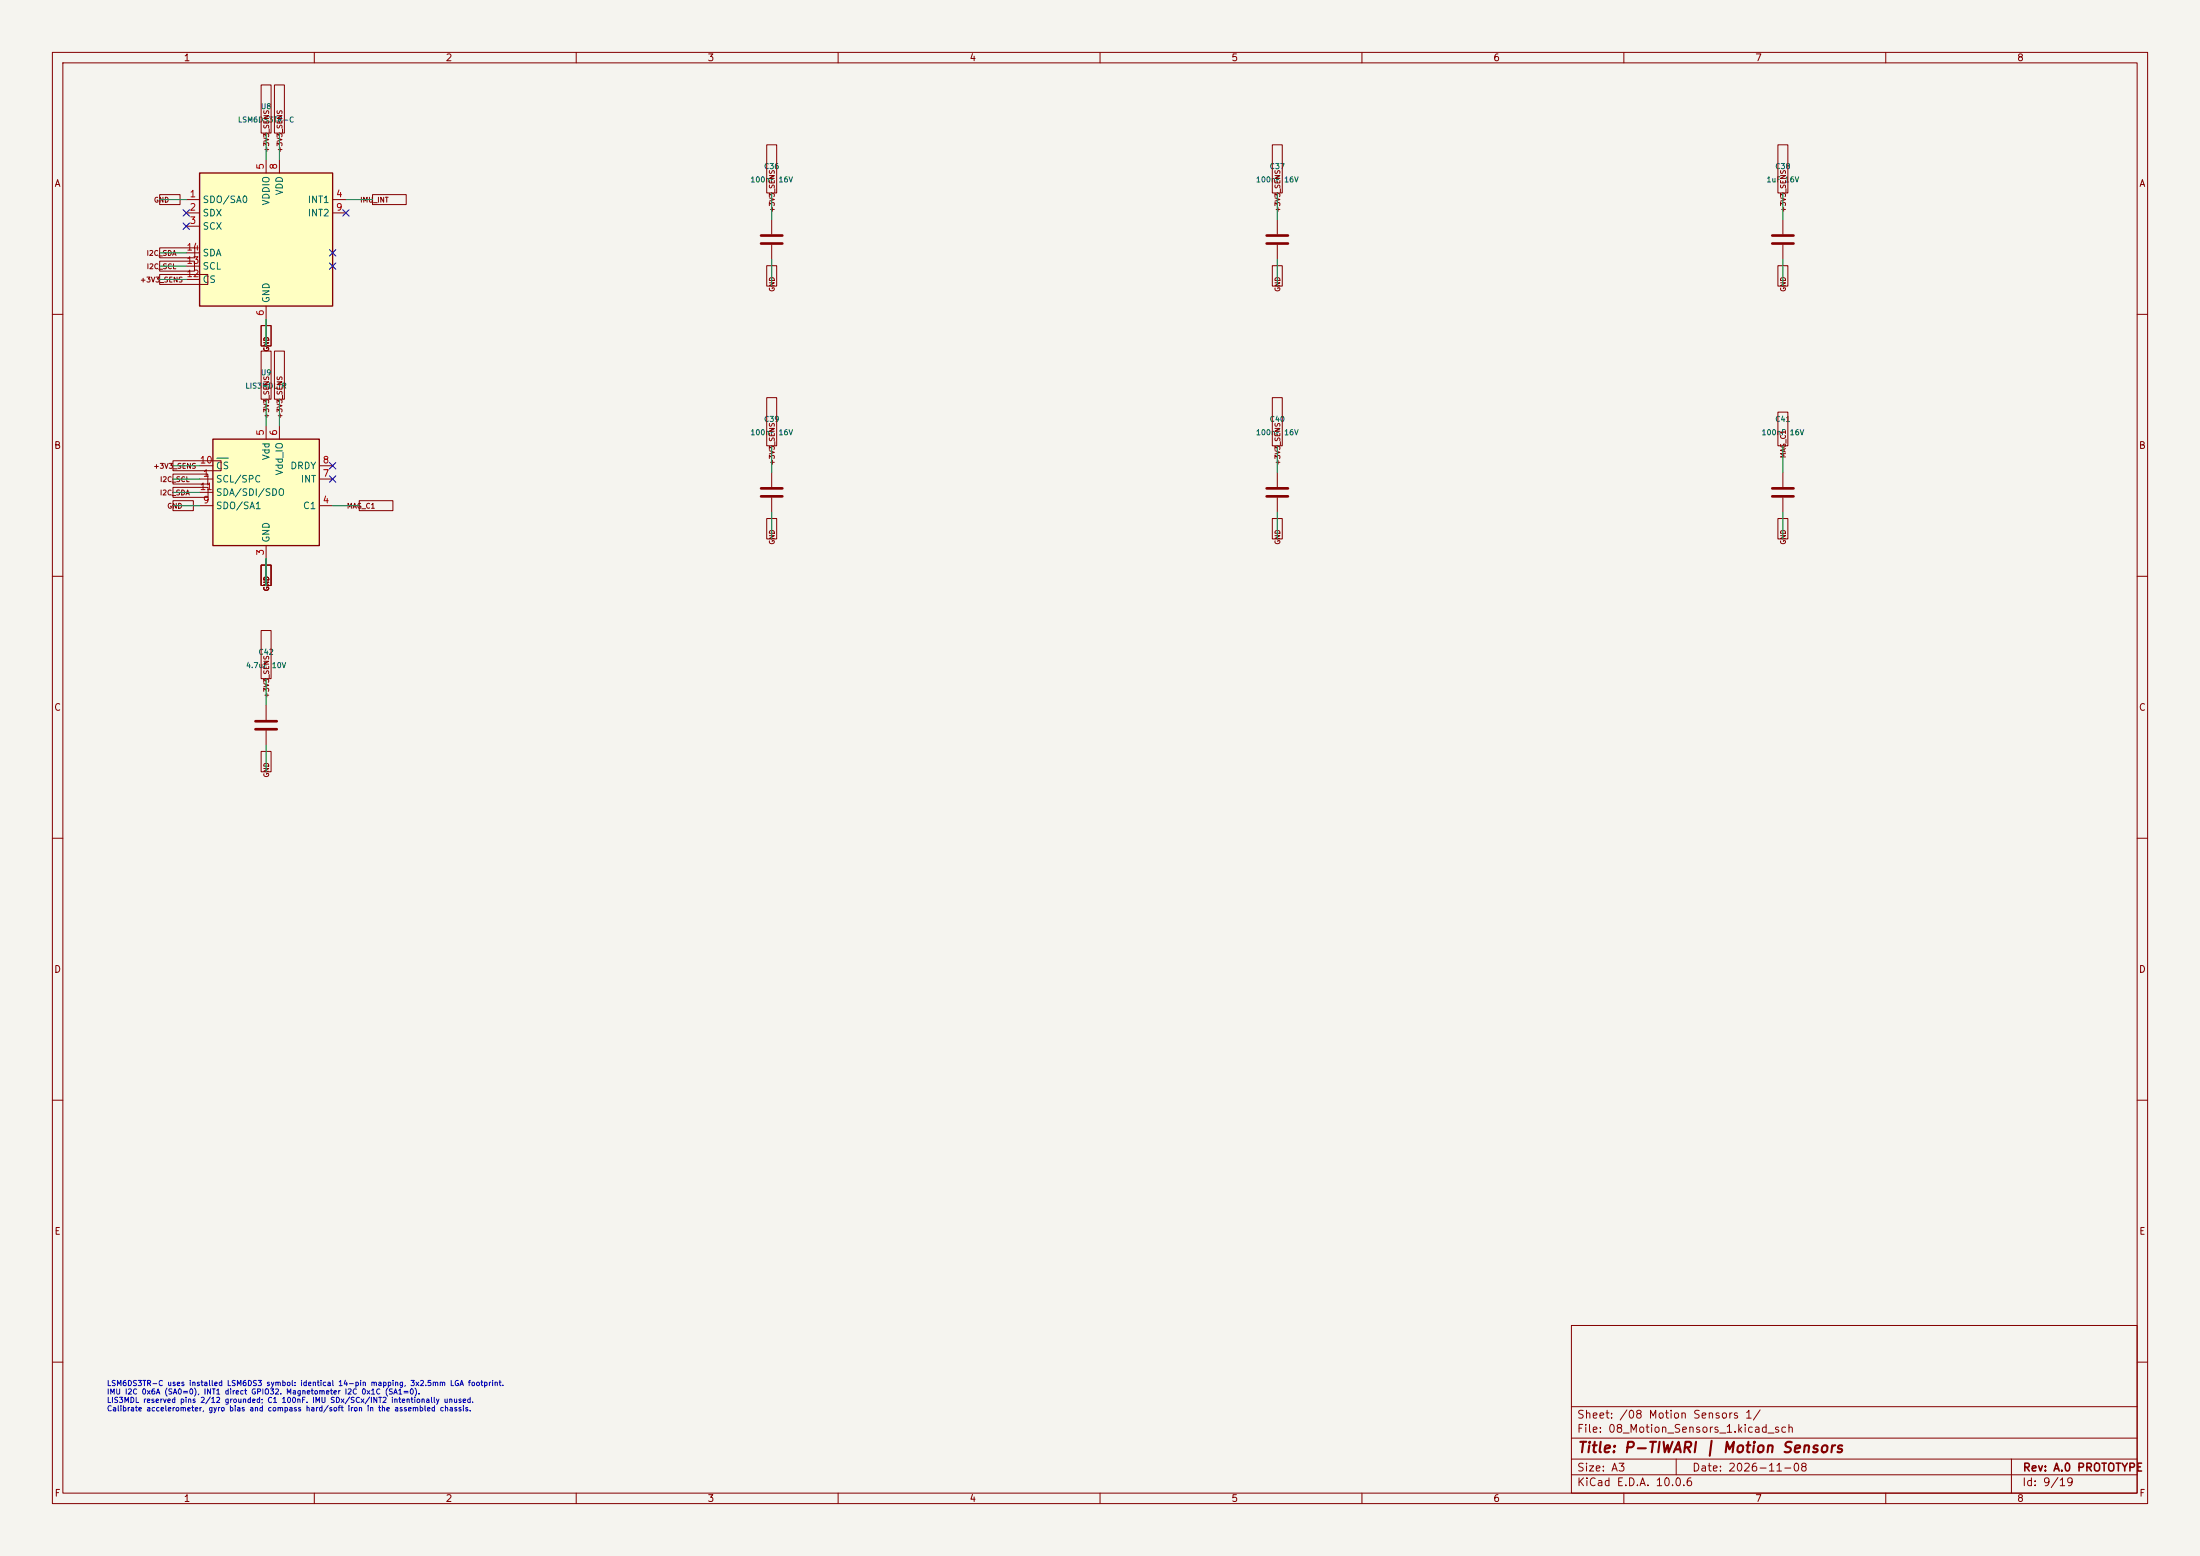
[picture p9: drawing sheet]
(kicad_sch (version 20250114) (generator "eeschema") (paper "A3") (title_block (title "P-TIWARI | Motion Sensors") (rev "A.0 PROTOTYPE") (date "2026-11-08")) (lib_symbols (symbol "Sensor_Motion:LSM6DS3" (exclude_from_sim no) (in_bom yes) (on_board yes) (in_pos_files yes) (duplicate_pin_numbers_are_jumpers no) (property "Reference" "U" (at -11.43 15.24 0) (show_name no) (do_not_autoplace no) (effects (font (size 1.27 1.27)) (justify left))) (property "Value" "LSM6DS3" (at -11.43 12.7 0) (show_name no) (do_not_autoplace no) (effects (font (size 1.27 1.27)) (justify left bottom))) (property "Footprint" "Package_LGA:LGA-14_3x2.5mm_P0.5mm_LayoutBorder3x4y" (at -10.16 -17.78 0) (show_name no) (do_not_autoplace no) (hide yes) (effects (font (size 1.27 1.27)) (justify left))) (property "Datasheet" "https://www.st.com/resource/en/datasheet/lsm6ds3tr-c.pdf" (at 2.54 -16.51 0) (show_name no) (do_not_autoplace no) (hide yes) (effects (font (size 1.27 1.27)))) (property "Description" "I2C/SPI, iNEMO inertial module: always-on 3D accelerometer and 3D gyroscope" (at 0 0 0) (show_name no) (do_not_autoplace no) (hide yes) (effects (font (size 1.27 1.27)))) (property "ki_keywords" "Accelerometer Gyroscope MEMS" (at 0 0 0) (show_name no) (do_not_autoplace no) (hide yes) (effects (font (size 1.27 1.27)))) (property "ki_fp_filters" "LGA*3x2.5mm*P0.5mm*LayoutBorder3x4y*" (at 0 0 0) (show_name no) (do_not_autoplace no) (hide yes) (effects (font (size 1.27 1.27)))) (symbol "LSM6DS3_0_1" (rectangle (start -12.7 12.7) (end 12.7 -12.7) (stroke (width 0.254) (type default)) (fill (type background)))) (symbol "LSM6DS3_1_1" (pin bidirectional line (at -15.24 7.62 0) (length 2.54) (name "SDO/SA0" (effects (font (size 1.27 1.27)))) (number "1" (effects (font (size 1.27 1.27))))) (pin bidirectional line (at -15.24 5.08 0) (length 2.54) (name "SDX" (effects (font (size 1.27 1.27)))) (number "2" (effects (font (size 1.27 1.27))))) (pin input line (at -15.24 2.54 0) (length 2.54) (name "SCX" (effects (font (size 1.27 1.27)))) (number "3" (effects (font (size 1.27 1.27))))) (pin output line (at 15.24 7.62 180) (length 2.54) (name "INT1" (effects (font (size 1.27 1.27)))) (number "4" (effects (font (size 1.27 1.27))))) (pin power_in line (at 0 15.24 270) (length 2.54) (name "VDDIO" (effects (font (size 1.27 1.27)))) (number "5" (effects (font (size 1.27 1.27))))) (pin power_in line (at 0 -15.24 90) (length 2.54) (name "GND" (effects (font (size 1.27 1.27)))) (number "6" (effects (font (size 1.27 1.27))))) (pin passive line (at 0 -15.24 90) (length 2.54) (hide yes) (name "GND" (effects (font (size 1.27 1.27)))) (number "7" (effects (font (size 1.27 1.27))))) (pin power_in line (at 2.54 15.24 270) (length 2.54) (name "VDD" (effects (font (size 1.27 1.27)))) (number "8" (effects (font (size 1.27 1.27))))) (pin output line (at 15.24 5.08 180) (length 2.54) (name "INT2" (effects (font (size 1.27 1.27)))) (number "9" (effects (font (size 1.27 1.27))))) (pin no_connect line (at 12.7 -5.08 180) (length 3.81) (hide yes) (name "NC" (effects (font (size 1.27 1.27)))) (number "10" (effects (font (size 1.27 1.27))))) (pin no_connect line (at 12.7 -2.54 180) (length 3.81) (hide yes) (name "NC" (effects (font (size 1.27 1.27)))) (number "11" (effects (font (size 1.27 1.27))))) (pin input line (at -15.24 -7.62 0) (length 2.54) (name "CS" (effects (font (size 1.27 1.27)))) (number "12" (effects (font (size 1.27 1.27))))) (pin input line (at -15.24 -5.08 0) (length 2.54) (name "SCL" (effects (font (size 1.27 1.27)))) (number "13" (effects (font (size 1.27 1.27))))) (pin bidirectional line (at -15.24 -2.54 0) (length 2.54) (name "SDA" (effects (font (size 1.27 1.27)))) (number "14" (effects (font (size 1.27 1.27)))))) (embedded_fonts no)) (symbol "Device:C" (pin_numbers (hide yes)) (pin_names (offset 0.254)) (exclude_from_sim no) (in_bom yes) (on_board yes) (in_pos_files yes) (duplicate_pin_numbers_are_jumpers no) (property "Reference" "C" (at 0.635 2.54 0) (show_name no) (do_not_autoplace no) (effects (font (size 1.27 1.27)) (justify left))) (property "Value" "C" (at 0.635 -2.54 0) (show_name no) (do_not_autoplace no) (effects (font (size 1.27 1.27)) (justify left))) (property "Footprint" "" (at 0.9652 -3.81 0) (show_name no) (do_not_autoplace no) (hide yes) (effects (font (size 1.27 1.27)))) (property "Datasheet" "" (at 0 0 0) (show_name no) (do_not_autoplace no) (hide yes) (effects (font (size 1.27 1.27)))) (property "Description" "Unpolarized capacitor" (at 0 0 0) (show_name no) (do_not_autoplace no) (hide yes) (effects (font (size 1.27 1.27)))) (property "ki_keywords" "cap capacitor" (at 0 0 0) (show_name no) (do_not_autoplace no) (hide yes) (effects (font (size 1.27 1.27)))) (property "ki_fp_filters" "C_*" (at 0 0 0) (show_name no) (do_not_autoplace no) (hide yes) (effects (font (size 1.27 1.27)))) (symbol "C_0_1" (polyline (pts (xy -2.032 0.762) (xy 2.032 0.762)) (stroke (width 0.508) (type default)) (fill (type none))) (polyline (pts (xy -2.032 -0.762) (xy 2.032 -0.762)) (stroke (width 0.508) (type default)) (fill (type none)))) (symbol "C_1_1" (pin passive line (at 0 3.81 270) (length 2.794) (name "" (effects (font (size 1.27 1.27)))) (number "1" (effects (font (size 1.27 1.27))))) (pin passive line (at 0 -3.81 90) (length 2.794) (name "" (effects (font (size 1.27 1.27)))) (number "2" (effects (font (size 1.27 1.27)))))) (embedded_fonts no)) (symbol "Sensor_Magnetic:LIS3MDL" (exclude_from_sim no) (in_bom yes) (on_board yes) (in_pos_files yes) (duplicate_pin_numbers_are_jumpers no) (property "Reference" "U" (at -8.89 11.43 0) (show_name no) (do_not_autoplace no) (effects (font (size 1.27 1.27)))) (property "Value" "LIS3MDL" (at 7.62 11.43 0) (show_name no) (do_not_autoplace no) (effects (font (size 1.27 1.27)))) (property "Footprint" "Package_LGA:LGA-12_2x2mm_P0.5mm" (at 30.48 -7.62 0) (show_name no) (do_not_autoplace no) (hide yes) (effects (font (size 1.27 1.27)))) (property "Datasheet" "https://www.st.com/resource/en/datasheet/lis3mdl.pdf" (at 38.1 -10.16 0) (show_name no) (do_not_autoplace no) (hide yes) (effects (font (size 1.27 1.27)))) (property "Description" "Ultra-low-power, 3-axis digital output magnetometer, LGA-12" (at 0 0 0) (show_name no) (do_not_autoplace no) (hide yes) (effects (font (size 1.27 1.27)))) (property "ki_keywords" "digital magnetometer" (at 0 0 0) (show_name no) (do_not_autoplace no) (hide yes) (effects (font (size 1.27 1.27)))) (property "ki_fp_filters" "LGA*2x2mm*P0.5mm*" (at 0 0 0) (show_name no) (do_not_autoplace no) (hide yes) (effects (font (size 1.27 1.27)))) (symbol "LIS3MDL_0_1" (rectangle (start -10.16 10.16) (end 10.16 -10.16) (stroke (width 0.254) (type default)) (fill (type background)))) (symbol "LIS3MDL_1_1" (pin input line (at -12.7 2.54 0) (length 2.54) (name "SCL/SPC" (effects (font (size 1.27 1.27)))) (number "1" (effects (font (size 1.27 1.27))))) (pin passive line (at 0 -12.7 90) (length 2.54) (hide yes) (name "GND" (effects (font (size 1.27 1.27)))) (number "2" (effects (font (size 1.27 1.27))))) (pin power_in line (at 0 -12.7 90) (length 2.54) (name "GND" (effects (font (size 1.27 1.27)))) (number "3" (effects (font (size 1.27 1.27))))) (pin power_out line (at 12.7 -2.54 180) (length 2.54) (name "C1" (effects (font (size 1.27 1.27)))) (number "4" (effects (font (size 1.27 1.27))))) (pin power_in line (at 0 12.7 270) (length 2.54) (name "Vdd" (effects (font (size 1.27 1.27)))) (number "5" (effects (font (size 1.27 1.27))))) (pin power_in line (at 2.54 12.7 270) (length 2.54) (name "Vdd_IO" (effects (font (size 1.27 1.27)))) (number "6" (effects (font (size 1.27 1.27))))) (pin output line (at 12.7 2.54 180) (length 2.54) (name "INT" (effects (font (size 1.27 1.27)))) (number "7" (effects (font (size 1.27 1.27))))) (pin output line (at 12.7 5.08 180) (length 2.54) (name "DRDY" (effects (font (size 1.27 1.27)))) (number "8" (effects (font (size 1.27 1.27))))) (pin bidirectional line (at -12.7 -2.54 0) (length 2.54) (name "SDO/SA1" (effects (font (size 1.27 1.27)))) (number "9" (effects (font (size 1.27 1.27))))) (pin input line (at -12.7 5.08 0) (length 2.54) (name "~{CS}" (effects (font (size 1.27 1.27)))) (number "10" (effects (font (size 1.27 1.27))))) (pin bidirectional line (at -12.7 0 0) (length 2.54) (name "SDA/SDI/SDO" (effects (font (size 1.27 1.27)))) (number "11" (effects (font (size 1.27 1.27))))) (pin passive line (at 0 -12.7 90) (length 2.54) (hide yes) (name "GND" (effects (font (size 1.27 1.27)))) (number "12" (effects (font (size 1.27 1.27)))))) (embedded_fonts no))) (wire (pts (xy 35.56 38.1) (xy 30.48 38.1)) (stroke (width 0) (type default))) (global_label "GND" (shape passive) (at 30.48 38.1 0.0) (fields_autoplaced yes) (effects (font (size 0.95 0.95)))) (no_connect (at 35.56 40.64)) (no_connect (at 35.56 43.18)) (wire (pts (xy 66.04 38.1) (xy 71.12 38.1)) (stroke (width 0) (type default))) (global_label "IMU_INT" (shape passive) (at 71.12 38.1 180.0) (fields_autoplaced yes) (effects (font (size 0.95 0.95)))) (wire (pts (xy 50.8 30.48) (xy 50.8 25.4)) (stroke (width 0) (type default))) (global_label "+3V3_SENS" (shape passive) (at 50.8 25.4 270.0) (fields_autoplaced yes) (effects (font (size 0.95 0.95)))) (wire (pts (xy 50.8 60.96) (xy 50.8 66.04)) (stroke (width 0) (type default))) (global_label "GND" (shape passive) (at 50.8 66.04 90.0) (fields_autoplaced yes) (effects (font (size 0.95 0.95)))) (wire (pts (xy 50.8 60.96) (xy 50.8 66.04)) (stroke (width 0) (type default))) (global_label "GND" (shape passive) (at 50.8 66.04 90.0) (fields_autoplaced yes) (effects (font (size 0.95 0.95)))) (wire (pts (xy 53.34 30.48) (xy 53.34 25.4)) (stroke (width 0) (type default))) (global_label "+3V3_SENS" (shape passive) (at 53.34 25.4 270.0) (fields_autoplaced yes) (effects (font (size 0.95 0.95)))) (no_connect (at 66.04 40.64)) (no_connect (at 63.5 50.8)) (no_connect (at 63.5 48.26)) (wire (pts (xy 35.56 53.34) (xy 30.48 53.34)) (stroke (width 0) (type default))) (global_label "+3V3_SENS" (shape passive) (at 30.48 53.34 0.0) (fields_autoplaced yes) (effects (font (size 0.95 0.95)))) (wire (pts (xy 35.56 50.8) (xy 30.48 50.8)) (stroke (width 0) (type default))) (global_label "I2C_SCL" (shape passive) (at 30.48 50.8 0.0) (fields_autoplaced yes) (effects (font (size 0.95 0.95)))) (wire (pts (xy 35.56 48.26) (xy 30.48 48.26)) (stroke (width 0) (type default))) (global_label "I2C_SDA" (shape passive) (at 30.48 48.26 0.0) (fields_autoplaced yes) (effects (font (size 0.95 0.95)))) (symbol (lib_id "Sensor_Motion:LSM6DS3") (at 50.8 45.72 0) (unit 1) (in_bom yes) (on_board yes) (dnp no) (property "Reference" "U8" (at 50.8 20.319999999999997 0) (effects (font (size 1 1)))) (property "Value" "LSM6DS3TR-C" (at 50.8 22.859999999999996 0) (effects (font (size 1 1)))) (property "Footprint" "Package_LGA:LGA-14_3x2.5mm_P0.5mm_LayoutBorder3x4y" (at 50.8 45.72 0) (effects (font (size 1 1))) (hide yes)) (property "MPN" "LSM6DS3TR-C" (at 50.8 45.72 0) (effects (font (size 1 1))) (hide yes)) (property "Manufacturer" "STMicroelectronics" (at 50.8 45.72 0) (effects (font (size 1 1))) (hide yes)) (property "Datasheet" "https://www.st.com/resource/en/datasheet/lsm6ds3tr-c.pdf" (at 50.8 45.72 0) (effects (font (size 1 1))) (hide yes)) (pin "1") (pin "2") (pin "3") (pin "4") (pin "5") (pin "6") (pin "7") (pin "8") (pin "9") (pin "10") (pin "11") (pin "12") (pin "13") (pin "14")) (wire (pts (xy 147.32 41.91) (xy 147.32 36.83)) (stroke (width 0) (type default))) (global_label "+3V3_SENS" (shape passive) (at 147.32 36.83 270.0) (fields_autoplaced yes) (effects (font (size 0.95 0.95)))) (wire (pts (xy 147.32 49.53) (xy 147.32 54.61)) (stroke (width 0) (type default))) (global_label "GND" (shape passive) (at 147.32 54.61 90.0) (fields_autoplaced yes) (effects (font (size 0.95 0.95)))) (symbol (lib_id "Device:C") (at 147.32 45.72 0) (unit 1) (in_bom yes) (on_board yes) (dnp no) (property "Reference" "C36" (at 147.32 31.749999999999996 0) (effects (font (size 1 1)))) (property "Value" "100nF 16V" (at 147.32 34.29 0) (effects (font (size 1 1)))) (property "Footprint" "Capacitor_SMD:C_0603_1608Metric" (at 147.32 45.72 0) (effects (font (size 1 1))) (hide yes)) (property "MPN" "GRM188R71C104KA01D" (at 147.32 45.72 0) (effects (font (size 1 1))) (hide yes)) (property "Manufacturer" "Murata" (at 147.32 45.72 0) (effects (font (size 1 1))) (hide yes)) (property "Datasheet" "" (at 147.32 45.72 0) (effects (font (size 1 1))) (hide yes)) (pin "1") (pin "2")) (wire (pts (xy 243.84 41.91) (xy 243.84 36.83)) (stroke (width 0) (type default))) (global_label "+3V3_SENS" (shape passive) (at 243.84 36.83 270.0) (fields_autoplaced yes) (effects (font (size 0.95 0.95)))) (wire (pts (xy 243.84 49.53) (xy 243.84 54.61)) (stroke (width 0) (type default))) (global_label "GND" (shape passive) (at 243.84 54.61 90.0) (fields_autoplaced yes) (effects (font (size 0.95 0.95)))) (symbol (lib_id "Device:C") (at 243.83999999999997 45.72 0) (unit 1) (in_bom yes) (on_board yes) (dnp no) (property "Reference" "C37" (at 243.83999999999997 31.749999999999996 0) (effects (font (size 1 1)))) (property "Value" "100nF 16V" (at 243.83999999999997 34.29 0) (effects (font (size 1 1)))) (property "Footprint" "Capacitor_SMD:C_0603_1608Metric" (at 243.83999999999997 45.72 0) (effects (font (size 1 1))) (hide yes)) (property "MPN" "GRM188R71C104KA01D" (at 243.83999999999997 45.72 0) (effects (font (size 1 1))) (hide yes)) (property "Manufacturer" "Murata" (at 243.83999999999997 45.72 0) (effects (font (size 1 1))) (hide yes)) (property "Datasheet" "" (at 243.83999999999997 45.72 0) (effects (font (size 1 1))) (hide yes)) (pin "1") (pin "2")) (wire (pts (xy 340.36 41.91) (xy 340.36 36.83)) (stroke (width 0) (type default))) (global_label "+3V3_SENS" (shape passive) (at 340.36 36.83 270.0) (fields_autoplaced yes) (effects (font (size 0.95 0.95)))) (wire (pts (xy 340.36 49.53) (xy 340.36 54.61)) (stroke (width 0) (type default))) (global_label "GND" (shape passive) (at 340.36 54.61 90.0) (fields_autoplaced yes) (effects (font (size 0.95 0.95)))) (symbol (lib_id "Device:C") (at 340.36 45.72 0) (unit 1) (in_bom yes) (on_board yes) (dnp no) (property "Reference" "C38" (at 340.36 31.749999999999996 0) (effects (font (size 1 1)))) (property "Value" "1uF 16V" (at 340.36 34.29 0) (effects (font (size 1 1)))) (property "Footprint" "Capacitor_SMD:C_0603_1608Metric" (at 340.36 45.72 0) (effects (font (size 1 1))) (hide yes)) (property "MPN" "GRM188R61C105KA12D" (at 340.36 45.72 0) (effects (font (size 1 1))) (hide yes)) (property "Manufacturer" "Murata" (at 340.36 45.72 0) (effects (font (size 1 1))) (hide yes)) (property "Datasheet" "" (at 340.36 45.72 0) (effects (font (size 1 1))) (hide yes)) (pin "1") (pin "2")) (wire (pts (xy 38.1 91.44) (xy 33.02 91.44)) (stroke (width 0) (type default))) (global_label "I2C_SCL" (shape passive) (at 33.02 91.44 0.0) (fields_autoplaced yes) (effects (font (size 0.95 0.95)))) (wire (pts (xy 50.8 106.68) (xy 50.8 111.76)) (stroke (width 0) (type default))) (global_label "GND" (shape passive) (at 50.8 111.76 90.0) (fields_autoplaced yes) (effects (font (size 0.95 0.95)))) (wire (pts (xy 50.8 106.68) (xy 50.8 111.76)) (stroke (width 0) (type default))) (global_label "GND" (shape passive) (at 50.8 111.76 90.0) (fields_autoplaced yes) (effects (font (size 0.95 0.95)))) (wire (pts (xy 63.5 96.52) (xy 68.58 96.52)) (stroke (width 0) (type default))) (global_label "MAG_C1" (shape passive) (at 68.58 96.52 180.0) (fields_autoplaced yes) (effects (font (size 0.95 0.95)))) (wire (pts (xy 50.8 81.28) (xy 50.8 76.2)) (stroke (width 0) (type default))) (global_label "+3V3_SENS" (shape passive) (at 50.8 76.2 270.0) (fields_autoplaced yes) (effects (font (size 0.95 0.95)))) (wire (pts (xy 53.34 81.28) (xy 53.34 76.2)) (stroke (width 0) (type default))) (global_label "+3V3_SENS" (shape passive) (at 53.34 76.2 270.0) (fields_autoplaced yes) (effects (font (size 0.95 0.95)))) (no_connect (at 63.5 91.44)) (no_connect (at 63.5 88.9)) (wire (pts (xy 38.1 96.52) (xy 33.02 96.52)) (stroke (width 0) (type default))) (global_label "GND" (shape passive) (at 33.02 96.52 0.0) (fields_autoplaced yes) (effects (font (size 0.95 0.95)))) (wire (pts (xy 38.1 88.9) (xy 33.02 88.9)) (stroke (width 0) (type default))) (global_label "+3V3_SENS" (shape passive) (at 33.02 88.9 0.0) (fields_autoplaced yes) (effects (font (size 0.95 0.95)))) (wire (pts (xy 38.1 93.98) (xy 33.02 93.98)) (stroke (width 0) (type default))) (global_label "I2C_SDA" (shape passive) (at 33.02 93.98 0.0) (fields_autoplaced yes) (effects (font (size 0.95 0.95)))) (wire (pts (xy 50.8 106.68) (xy 50.8 111.76)) (stroke (width 0) (type default))) (global_label "GND" (shape passive) (at 50.8 111.76 90.0) (fields_autoplaced yes) (effects (font (size 0.95 0.95)))) (symbol (lib_id "Sensor_Magnetic:LIS3MDL") (at 50.8 93.98 0) (unit 1) (in_bom yes) (on_board yes) (dnp no) (property "Reference" "U9" (at 50.8 71.12 0) (effects (font (size 1 1)))) (property "Value" "LIS3MDLTR" (at 50.8 73.66000000000001 0) (effects (font (size 1 1)))) (property "Footprint" "Package_LGA:LGA-12_2x2mm_P0.5mm" (at 50.8 93.98 0) (effects (font (size 1 1))) (hide yes)) (property "MPN" "LIS3MDLTR" (at 50.8 93.98 0) (effects (font (size 1 1))) (hide yes)) (property "Manufacturer" "STMicroelectronics" (at 50.8 93.98 0) (effects (font (size 1 1))) (hide yes)) (property "Datasheet" "https://www.st.com/resource/en/datasheet/lis3mdl.pdf" (at 50.8 93.98 0) (effects (font (size 1 1))) (hide yes)) (pin "1") (pin "2") (pin "3") (pin "4") (pin "5") (pin "6") (pin "7") (pin "8") (pin "9") (pin "10") (pin "11") (pin "12")) (wire (pts (xy 147.32 90.17) (xy 147.32 85.09)) (stroke (width 0) (type default))) (global_label "+3V3_SENS" (shape passive) (at 147.32 85.09 270.0) (fields_autoplaced yes) (effects (font (size 0.95 0.95)))) (wire (pts (xy 147.32 97.79) (xy 147.32 102.87)) (stroke (width 0) (type default))) (global_label "GND" (shape passive) (at 147.32 102.87 90.0) (fields_autoplaced yes) (effects (font (size 0.95 0.95)))) (symbol (lib_id "Device:C") (at 147.32 93.98 0) (unit 1) (in_bom yes) (on_board yes) (dnp no) (property "Reference" "C39" (at 147.32 80.01 0) (effects (font (size 1 1)))) (property "Value" "100nF 16V" (at 147.32 82.55000000000001 0) (effects (font (size 1 1)))) (property "Footprint" "Capacitor_SMD:C_0603_1608Metric" (at 147.32 93.98 0) (effects (font (size 1 1))) (hide yes)) (property "MPN" "GRM188R71C104KA01D" (at 147.32 93.98 0) (effects (font (size 1 1))) (hide yes)) (property "Manufacturer" "Murata" (at 147.32 93.98 0) (effects (font (size 1 1))) (hide yes)) (property "Datasheet" "" (at 147.32 93.98 0) (effects (font (size 1 1))) (hide yes)) (pin "1") (pin "2")) (wire (pts (xy 243.84 90.17) (xy 243.84 85.09)) (stroke (width 0) (type default))) (global_label "+3V3_SENS" (shape passive) (at 243.84 85.09 270.0) (fields_autoplaced yes) (effects (font (size 0.95 0.95)))) (wire (pts (xy 243.84 97.79) (xy 243.84 102.87)) (stroke (width 0) (type default))) (global_label "GND" (shape passive) (at 243.84 102.87 90.0) (fields_autoplaced yes) (effects (font (size 0.95 0.95)))) (symbol (lib_id "Device:C") (at 243.83999999999997 93.98 0) (unit 1) (in_bom yes) (on_board yes) (dnp no) (property "Reference" "C40" (at 243.83999999999997 80.01 0) (effects (font (size 1 1)))) (property "Value" "100nF 16V" (at 243.83999999999997 82.55000000000001 0) (effects (font (size 1 1)))) (property "Footprint" "Capacitor_SMD:C_0603_1608Metric" (at 243.83999999999997 93.98 0) (effects (font (size 1 1))) (hide yes)) (property "MPN" "GRM188R71C104KA01D" (at 243.83999999999997 93.98 0) (effects (font (size 1 1))) (hide yes)) (property "Manufacturer" "Murata" (at 243.83999999999997 93.98 0) (effects (font (size 1 1))) (hide yes)) (property "Datasheet" "" (at 243.83999999999997 93.98 0) (effects (font (size 1 1))) (hide yes)) (pin "1") (pin "2")) (wire (pts (xy 340.36 90.17) (xy 340.36 85.09)) (stroke (width 0) (type default))) (global_label "MAG_C1" (shape passive) (at 340.36 85.09 270.0) (fields_autoplaced yes) (effects (font (size 0.95 0.95)))) (wire (pts (xy 340.36 97.79) (xy 340.36 102.87)) (stroke (width 0) (type default))) (global_label "GND" (shape passive) (at 340.36 102.87 90.0) (fields_autoplaced yes) (effects (font (size 0.95 0.95)))) (symbol (lib_id "Device:C") (at 340.36 93.98 0) (unit 1) (in_bom yes) (on_board yes) (dnp no) (property "Reference" "C41" (at 340.36 80.01 0) (effects (font (size 1 1)))) (property "Value" "100nF 16V" (at 340.36 82.55000000000001 0) (effects (font (size 1 1)))) (property "Footprint" "Capacitor_SMD:C_0603_1608Metric" (at 340.36 93.98 0) (effects (font (size 1 1))) (hide yes)) (property "MPN" "GRM188R71C104KA01D" (at 340.36 93.98 0) (effects (font (size 1 1))) (hide yes)) (property "Manufacturer" "Murata" (at 340.36 93.98 0) (effects (font (size 1 1))) (hide yes)) (property "Datasheet" "" (at 340.36 93.98 0) (effects (font (size 1 1))) (hide yes)) (pin "1") (pin "2")) (wire (pts (xy 50.8 134.62) (xy 50.8 129.54)) (stroke (width 0) (type default))) (global_label "+3V3_SENS" (shape passive) (at 50.8 129.54 270.0) (fields_autoplaced yes) (effects (font (size 0.95 0.95)))) (wire (pts (xy 50.8 142.24) (xy 50.8 147.32)) (stroke (width 0) (type default))) (global_label "GND" (shape passive) (at 50.8 147.32 90.0) (fields_autoplaced yes) (effects (font (size 0.95 0.95)))) (symbol (lib_id "Device:C") (at 50.8 138.43 0) (unit 1) (in_bom yes) (on_board yes) (dnp no) (property "Reference" "C42" (at 50.8 124.46000000000001 0) (effects (font (size 1 1)))) (property "Value" "4.7uF 10V" (at 50.8 127.00000000000001 0) (effects (font (size 1 1)))) (property "Footprint" "Capacitor_SMD:C_0603_1608Metric" (at 50.8 138.43 0) (effects (font (size 1 1))) (hide yes)) (property "MPN" "GRM188R61A475KE15D" (at 50.8 138.43 0) (effects (font (size 1 1))) (hide yes)) (property "Manufacturer" "Murata" (at 50.8 138.43 0) (effects (font (size 1 1))) (hide yes)) (property "Datasheet" "" (at 50.8 138.43 0) (effects (font (size 1 1))) (hide yes)) (pin "1") (pin "2")) (text "LSM6DS3TR-C uses installed LSM6DS3 symbol: identical 14-pin mapping, 3x2.5mm LGA footprint.\nIMU I2C 0x6A (SA0=0), INT1 direct GPIO32. Magnetometer I2C 0x1C (SA1=0).\nLIS3MDL reserved pins 2/12 grounded; C1 100nF. IMU SDx/SCx/INT2 intentionally unused.\nCalibrate accelerometer, gyro bias and compass hard/soft iron in the assembled chassis." (at 20.32 266.7 0) (effects (font (size 1.0 1.0)) (justify left))) (embedded_fonts no))
